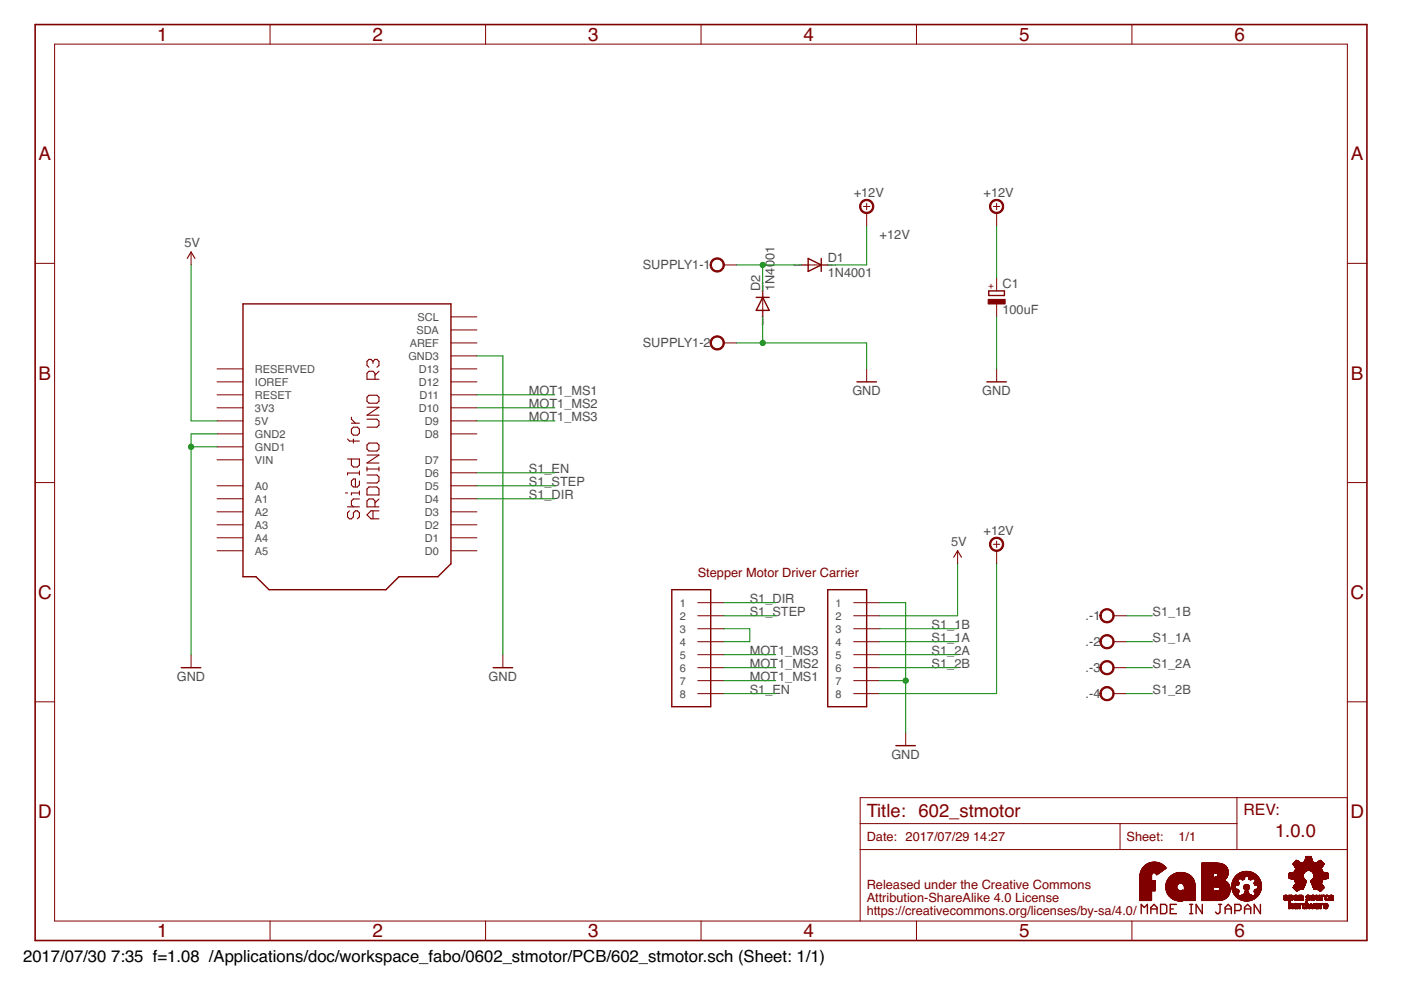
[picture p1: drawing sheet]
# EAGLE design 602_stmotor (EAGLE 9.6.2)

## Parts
.  W237-4  [W237-4]
C1  100uF  CPOL-EU153CLV-0807  [153CLV-0807]
CN1  PIN_HEADER_1X8-LONG  [PIN_1X8_LONG]
CN2  PIN_HEADER_1X8-LONG  [PIN_1X8_LONG]
D1  1N4001  1N4004  [DO41-10]
D2  1N4001  1N4004  [DO41-10]
LOGO1  LOGO_FABO-M  [LOGO_FABO_M]
SUPPLY1  W237-102  [W237-102]
U1  ARDUINO_UNO_R3_SHIELD-NOLABEL  [ARDUINO_UNO_R3_NOLABEL]
U$2  LOGO_OSHW-T_M  [LOGO_OSHW_T_MS]

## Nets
5V: CN2.2 U1.5V
+12V: C1.+ CN2.8 D1.C
GND: C1.- CN2.1 CN2.7 D2.A SUPPLY1.2 U1.GND1 U1.GND2 U1.GND3
MOT1_MS1: CN1.7 U1.D11
MOT1_MS2: CN1.6 U1.D10
MOT1_MS3: CN1.5 U1.D9
N$1: D1.A D2.C SUPPLY1.1
N$5: CN1.3 CN1.4
S1_1A: ..2 CN2.4
S1_1B: ..1 CN2.3
S1_2A: ..3 CN2.5
S1_2B: ..4 CN2.6
S1_DIR: CN1.1 U1.D4
S1_EN: CN1.8 U1.D6
S1_STEP: CN1.2 U1.D5
Unconnected: U1.A0 U1.A1 U1.A2 U1.A3 U1.A4 U1.A5 U1.AREF U1.D0 U1.D1 U1.D2 U1.D3 U1.D7 U1.D8 U1.D12 U1.D13 U1.IOREF U1.RESERVED U1.RESET U1.SCL U1.SDA

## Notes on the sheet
- Stepper Motor Driver Carrier
- 1.0.0

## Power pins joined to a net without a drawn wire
3V3: U1.3V3
VIN: U1.VIN
